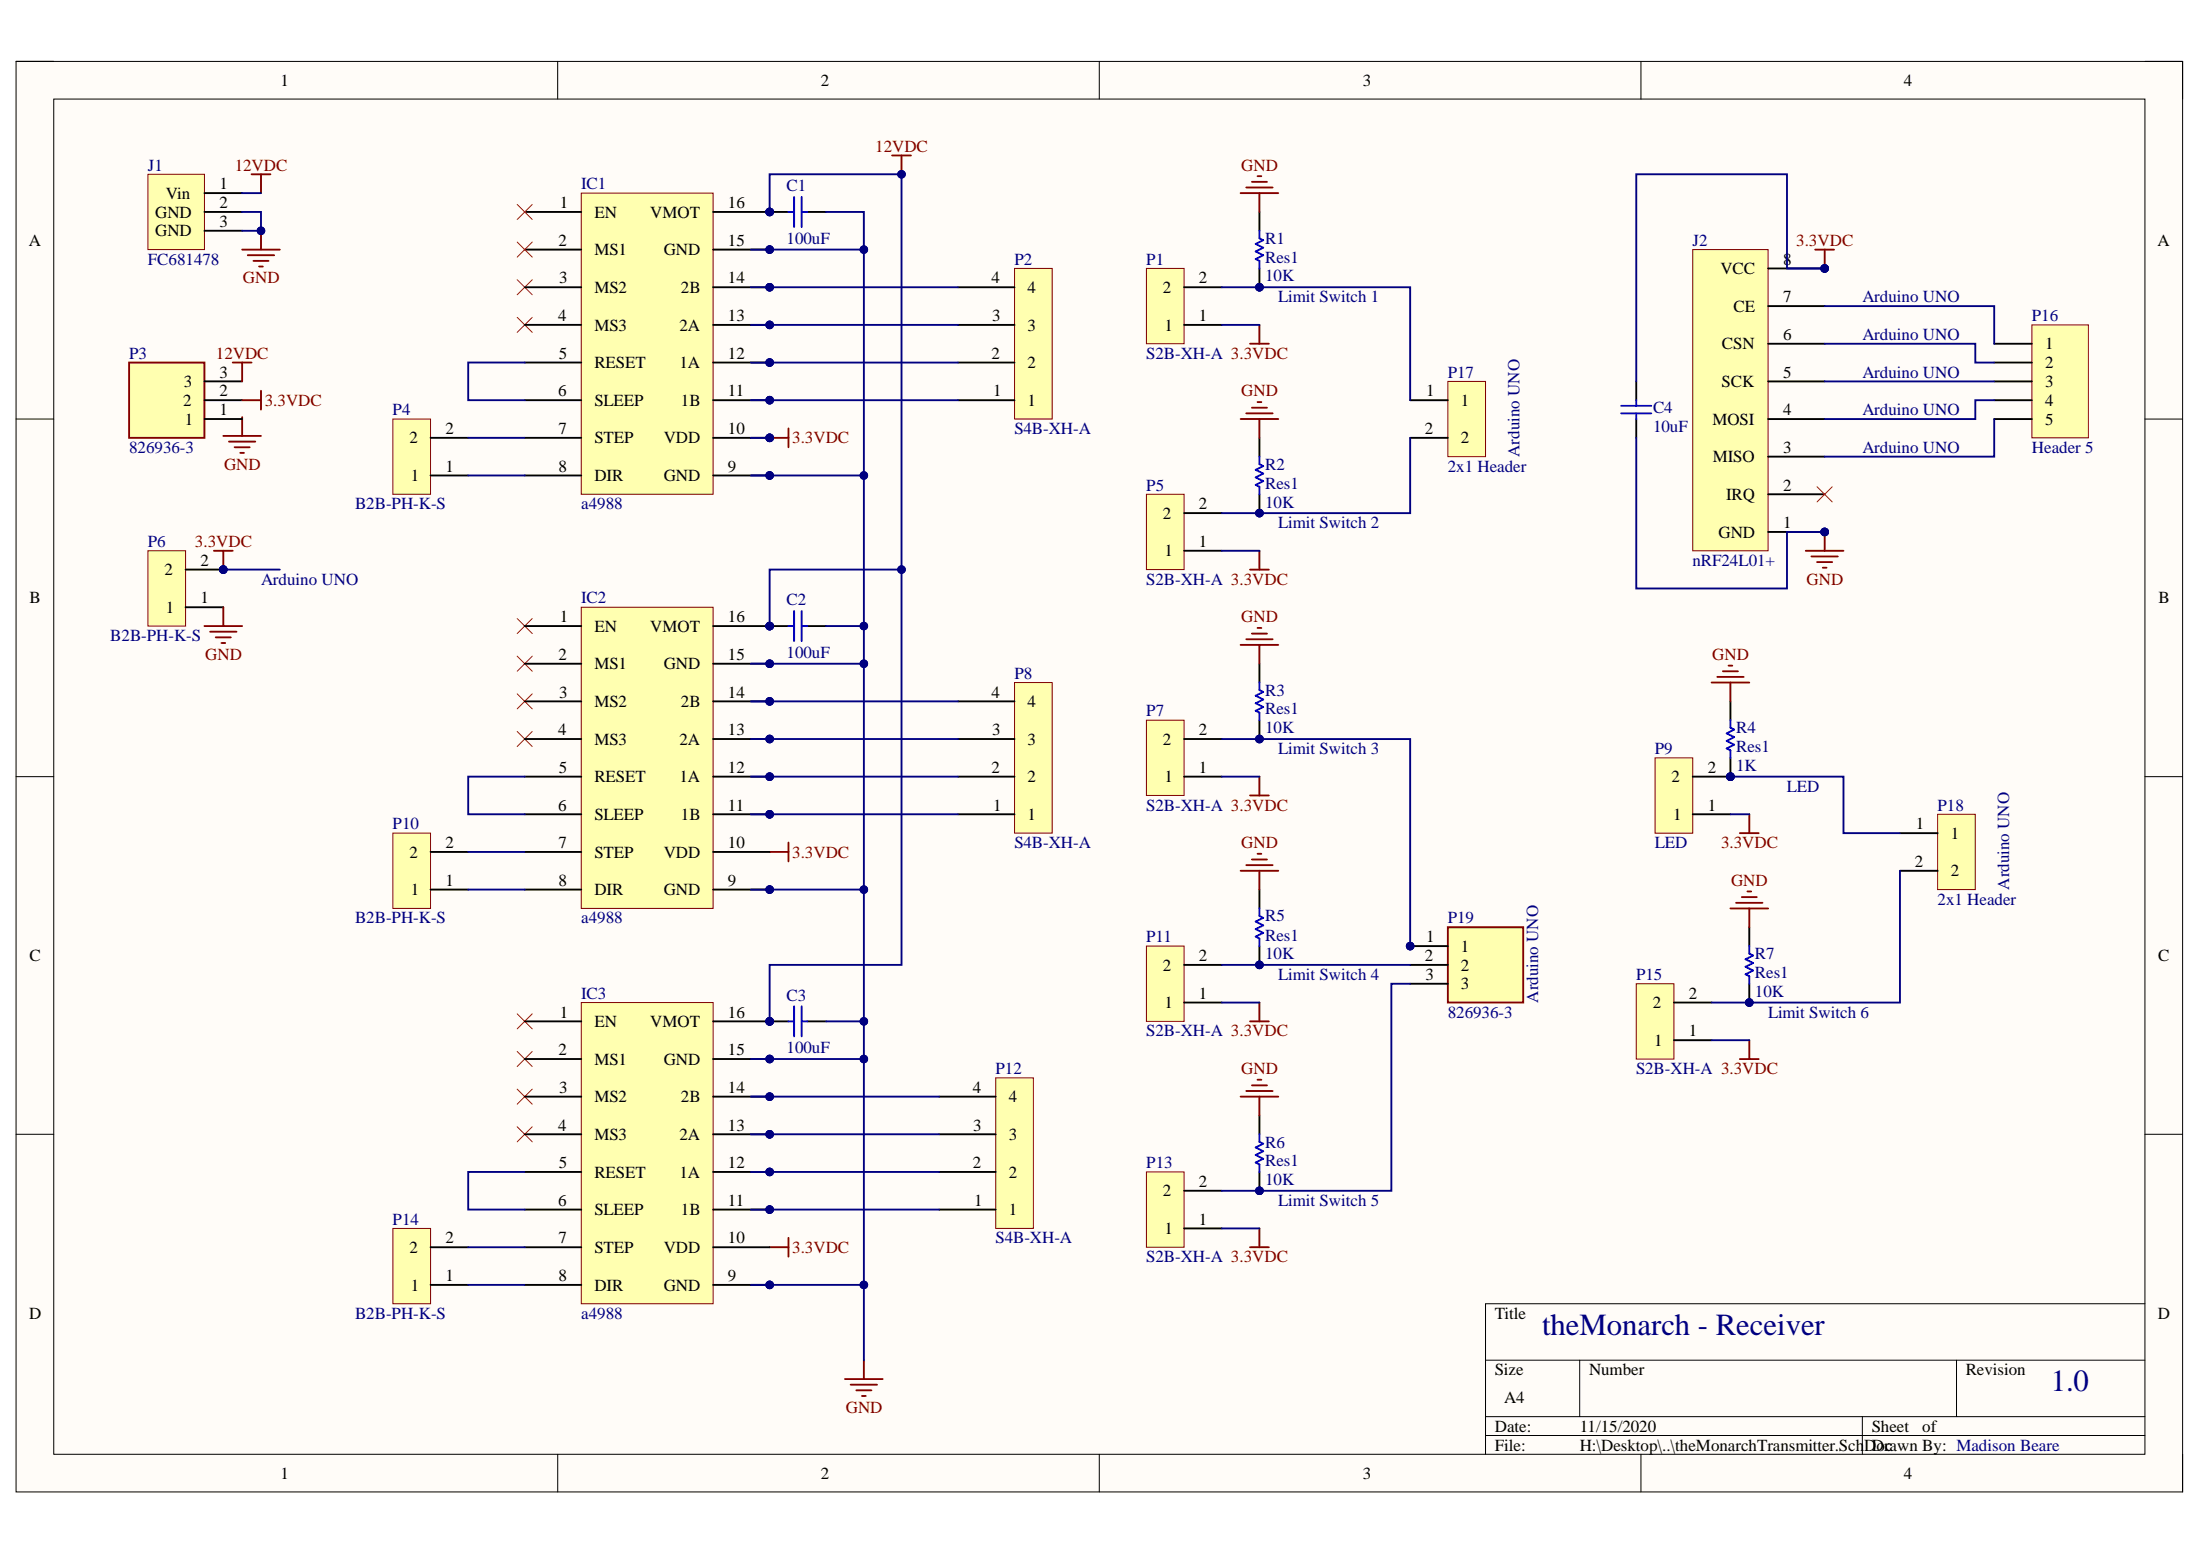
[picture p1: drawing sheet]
# Altium project theMonarchTransmitter.PrjPcb
1 sheet, 35 parts. Net scope: global (net labels, ports and power ports of the same name join across sheets).
Board file: theMonarchTransmitter.PcbDoc

## Sheet theMonarchTransmitter.SchDoc: The Monarch Receiver
size A4; DrawnBy: Madison Beare

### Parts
C1  100uF  [RAD-0.3]
C2  100uF  [RAD-0.3]
C3  100uF  [RAD-0.3]
C4  10uF  [RAD-0.3]
IC1  a4988  [MODULE_A4988_STEPPER_MOTOR_DRIVER_CARRIER]
IC2  a4988  [MODULE_A4988_STEPPER_MOTOR_DRIVER_CARRIER]
IC3  a4988  [MODULE_A4988_STEPPER_MOTOR_DRIVER_CARRIER]
J1  FC681478  [FC681478]
J2  nRF24L01+  [TE_5-146278-8]
P1  S2B-XH-A  [JST_S2B-XH-A(LF)(SN)]
P2  S4B-XH-A  [S4B-XH-A(LF)(SN)]
P3  826936-3  [TE_826936-3]
P4  B2B-PH-K-S  [JST_B2B-PH-K-S(LF)(SN)]
P5  S2B-XH-A  [JST_S2B-XH-A(LF)(SN)]
P6  B2B-PH-K-S  [JST_B2B-PH-K-S(LF)(SN)]
P7  S2B-XH-A  [JST_S2B-XH-A(LF)(SN)]
P8  S4B-XH-A  [S4B-XH-A(LF)(SN)]
P9  LED  [HDR1X2]
P10  B2B-PH-K-S  [JST_B2B-PH-K-S(LF)(SN)]
P11  S2B-XH-A  [JST_S2B-XH-A(LF)(SN)]
P12  S4B-XH-A  [S4B-XH-A(LF)(SN)]
P13  S2B-XH-A  [JST_S2B-XH-A(LF)(SN)]
P14  B2B-PH-K-S  [JST_B2B-PH-K-S(LF)(SN)]
P15  S2B-XH-A  [JST_S2B-XH-A(LF)(SN)]
P16  Header 5  [HDR1X5]
P17  2x1 Header  [JST_B2B-PH-K-S(LF)(SN)]
P18  2x1 Header  [JST_B2B-PH-K-S(LF)(SN)]
P19  826936-3  [TE_826936-3]
R1  Res1  value 10K  [AXIAL-0.3]
R2  Res1  value 10K  [AXIAL-0.3]
R3  Res1  value 10K  [AXIAL-0.3]
R4  Res1  value 1K  [AXIAL-0.3]
R5  Res1  value 10K  [AXIAL-0.3]
R6  Res1  value 10K  [AXIAL-0.3]
R7  Res1  value 10K  [AXIAL-0.3]

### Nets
3.3VDC: C4.2 IC1.10(VDD) IC2.10(VDD) IC3.10(VDD) J2.8(VCC) P1.1 P3.2 P5.1 P6.2 P7.1 P9.1 P11.1 P13.1 P15.1
12VDC: C1.1 C2.1 C3.1 IC1.16(VMOT) IC2.16(VMOT) IC3.16(VMOT) J1.1(Vin) P3.3
GND: C1.2 C2.2 C3.2 C4.1 IC1.9(GND) IC1.15(GND) IC2.9(GND) IC2.15(GND) IC3.9(GND) IC3.15(GND) J1.2(GND) J1.3(GND) J2.1(GND) P6.1 R1.2 R2.2 R3.2 R4.2 R5.2 R6.2 R7.2
NetIC1_5: IC1.5(RESET) IC1.6(SLEEP)
NetIC1_7: IC1.7(STEP) P4.2
NetIC1_8: IC1.8(DIR) P4.1
NetIC1_11: IC1.11(1B) P2.1
NetIC1_12: IC1.12(1A) P2.2
NetIC1_13: IC1.13(2A) P2.3
NetIC1_14: IC1.14(2B) P2.4
NetIC2_5: IC2.5(RESET) IC2.6(SLEEP)
NetIC2_7: IC2.7(STEP) P10.2
NetIC2_8: IC2.8(DIR) P10.1
NetIC2_11: IC2.11(1B) P8.1
NetIC2_12: IC2.12(1A) P8.2
NetIC2_13: IC2.13(2A) P8.3
NetIC2_14: IC2.14(2B) P8.4
NetIC3_5: IC3.5(RESET) IC3.6(SLEEP)
NetIC3_7: IC3.7(STEP) P14.2
NetIC3_8: IC3.8(DIR) P14.1
NetIC3_11: IC3.11(1B) P12.1
NetIC3_12: IC3.12(1A) P12.2
NetIC3_13: IC3.13(2A) P12.3
NetIC3_14: IC3.14(2B) P12.4
NetJ2_3: J2.3(MISO) P16.5
NetJ2_4: J2.4(MOSI) P16.4
NetJ2_5: J2.5(SCK) P16.3
NetJ2_6: J2.6(CSN) P16.2
NetJ2_7: J2.7(CE) P16.1
NetP1_2: P1.2 P17.1 R1.1
NetP5_2: P5.2 P17.2 R2.1
NetP7_2: P7.2 P19.1 R3.1
NetP9_2: P9.2 P18.1 R4.1
NetP11_2: P11.2 P19.2 R5.1
NetP13_2: P13.2 P19.3 R6.1
NetP15_2: P15.2 P18.2 R7.1

Not connected (* = marked no-connect by the designer): IC1 1(EN)* 2(MS1)* 3(MS2)* 4(MS3)*; IC2 1(EN)* 2(MS1)* 3(MS2)* 4(MS3)*; IC3 1(EN)* 2(MS1)* 3(MS2)* 4(MS3)*; J2 2(IRQ)*; P3 1

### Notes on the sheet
- (near R1) Limit Switch 1
- Arduino UNO
- (near P17) Arduino UNO
- (near R2) Limit Switch 2
- (near R3) Limit Switch 3
- LED
- (near P18) Arduino UNO
- (near R5) Limit Switch 4
- (near R7) Limit Switch 6
- (near R6) Limit Switch 5
- theMonarch - Receiver
- 1.0
- Madison Beare
- Labels drawn without touching a wire or pin: GND
